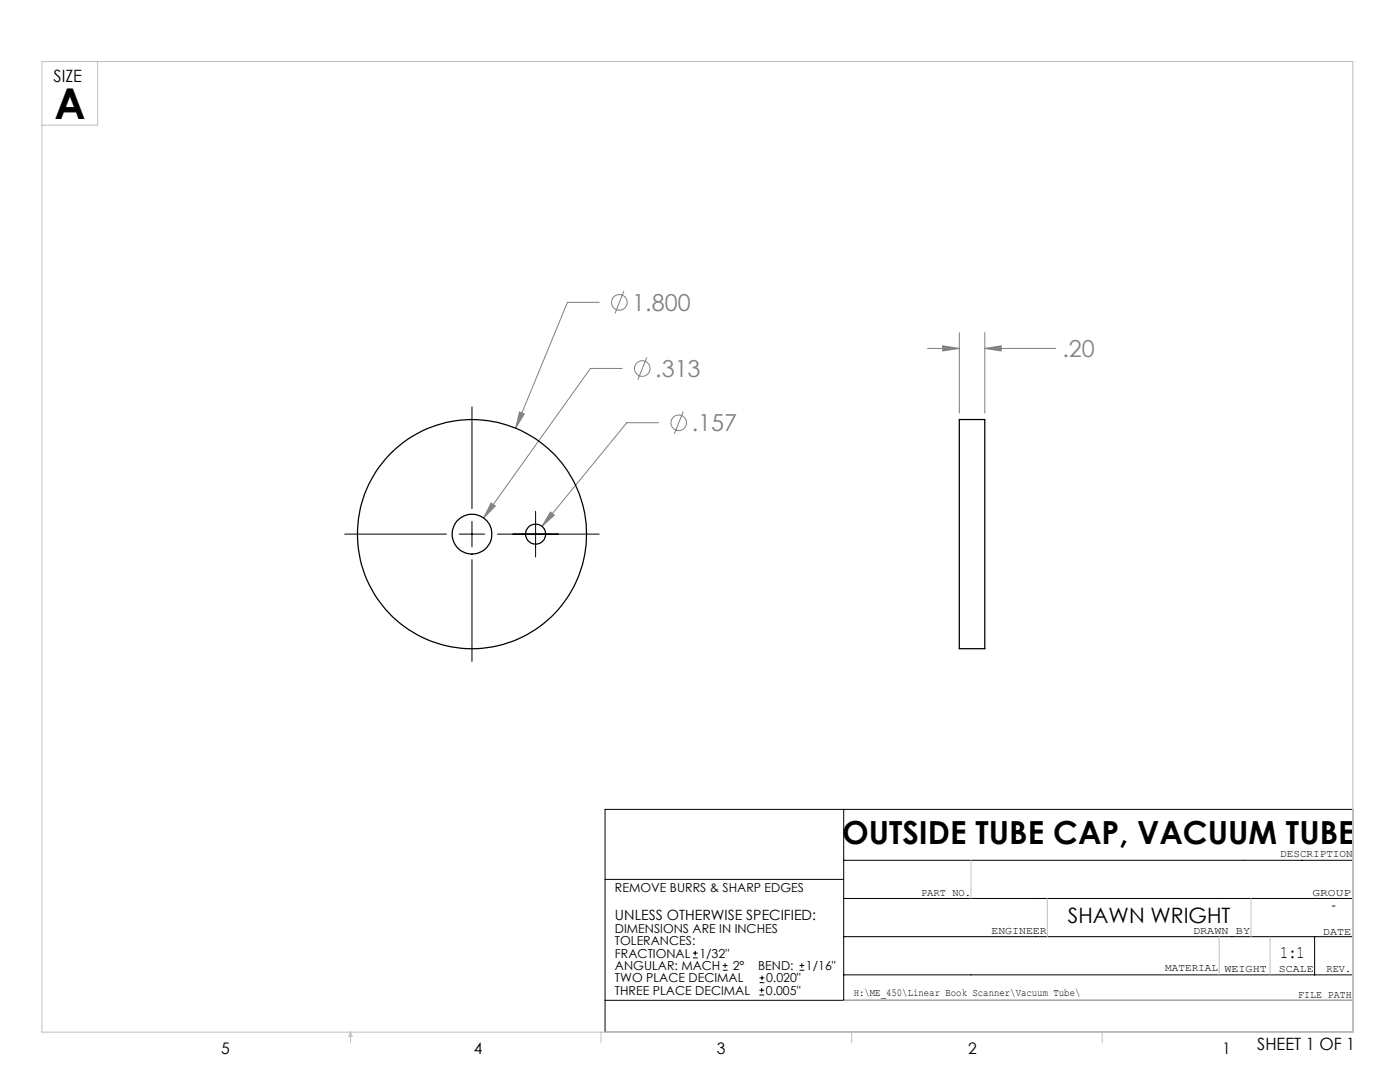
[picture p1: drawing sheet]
<svg xmlns="http://www.w3.org/2000/svg" width="279mm" height="216mm" viewBox="0 0 279 216" stroke-linecap="round" stroke-linejoin="round" font-family="sans-serif">
<g fill="none" stroke="#808080" stroke-width=".2">
<path d="M124.5 58.1l-1.8 4.4M119.6 60.3h-6.4l-10.3 25.1M124.2 73.5h-6.4l-21.3 29.9M129.1 71.3l-1.8 4.5M185.1 69.5h6.4M188.1 69l3.4 .5-3.4 .5zM191.5 66.4v16M196.5 69.5l3.3-.5v1zM196.5 66.4v16M196.5 69.5h14.2M103.7 82.2l.9 .4-1.7 2.8zM131.4 84.3h-6.3l-16.9 20.7"/>
<path d="M136.3 82.1l-1.7 4.5M98 100.4l.8 .6-2.3 2.4zM109.9 102.2l.7 .6-2.4 2.2z"/>
<circle cx="123.6" cy="60.3" r="1.56"/>
<circle cx="128.2" cy="73.5" r="1.55"/>
<circle cx="135.5" cy="84.4" r="1.56"/>
</g>
<g fill="none" stroke="#000" stroke-width=".2">
<path d="M94.2 81.2v20.3M68.8 106.6h20.3M91.7 106.6h5M94.2 104v5.1M94.2 111.7v20.3M99.3 106.6h20.3M106.9 102v9.1M120.8 161.5h149.2v44.5h-149.2zM120.8 175.5h47.6M168.4 179.3h101.6M168.4 161.5v38.1M168.4 171.7h101.6"/>
<path d="M120.8 199.6h149.2M138.3 191.1h.9M138.3 190.2h.9M138.7 189.7v.9M144.3 193.6h.9M144.3 192.7h.9M144.7 192.2v.9M151.6 198.5h.9M151.6 197.6h.9M151.6 196.1h.9M151.6 195.1h.9M152 197.1v.9"/>
<path d="M152.1 194.7v.9M159.6 193.6h.9M159.6 192.7h.9M160 192.2v.9M168.4 186.9h101.6M168.4 194.5h101.6M262.4 186.9v7.6"/>
</g>
<g fill="none" stroke="#c0c0c0" stroke-width=".2">
<path d="M8.4 12.3h261.6v193.7h-261.6zM19.5 12.3v12.7h-11.1M193.8 171.7v7.6M209 179.3v7.6M249.7 179.3v7.6M168.4 199.6h101.6M243.3 186.9v7.6M253.5 186.9v7.6M70 206v2.1M70 206l.3 .8h-.7zM119.9 206v2.1M170 206v2.1"/>
<path d="M220 206v2.1"/>
</g>
<path d="M103.7 82.2l-.8 3.2 1.7-2.8zM109.9 102.2l-1.7 2.8 2.4-2.2zM98 100.4l-1.5 3 2.3-2.4zM196.5 69.5l3.3-.5v1zM188.1 69l3.4 .5-3.4 .5z" fill="#808080"/>
<g fill="none" stroke="#000" stroke-width=".25">
<path d="M191.5 83.7h5v45.7h-5z"/>
<circle cx="94.2" cy="106.6" r="22.9"/>
<circle cx="94.2" cy="106.6" r="4"/>
<circle cx="106.9" cy="106.6" r="2"/>
</g>
<text font-size="8.5" x="10.9" y="23.8">A</text>
<text font-size="6.3" x="168" y="168.4">OUTSIDE TUBE CAP, VACUUM TUBE</text>
<g font-size="4.7" fill="#808080">
<text x="126.2" y="62">1.800</text>
<text x="212" y="71.3">.20</text>
<text x="130.8" y="75.2">.313</text>
<text x="138" y="86.1">.157</text>
</g>
<text font-size="4.2" x="213.1" y="184.3">SHAWN WRIGHT</text>
<text font-size="3.5" x="255.5" y="191.2">1:1</text>
<g font-size="3.4">
<text x="10.7" y="16.4">SIZE</text>
<text x="250.9" y="209.5">SHEET 1 OF 1</text>
</g>
<g font-size="3.2">
<text x="44.2" y="210.4">5</text>
<text x="94.6" y="210.3">4</text>
<text x="143.1" y="210.4">3</text>
<text x="193.2" y="210.3">2</text>
<text x="244" y="210.3">1</text>
</g>
<g font-size="2.8">
<text x="122.7" y="183.6">UNLESS OTHERWISE SPECIFIED:</text>
<text x="265.7" y="181.6">-</text>
</g>
<g font-size="2.5">
<text x="122.7" y="178">REMOVE BURRS &amp; SHARP EDGES</text>
<text x="122.7" y="186.2">DIMENSIONS ARE IN INCHES</text>
<text x="122.7" y="188.6">TOLERANCES:</text>
<text x="122.7" y="191.1">FRACTIONAL</text>
<text x="139.6" y="191.1">1/32&quot;</text>
<text x="122.7" y="193.6">ANGULAR: MACH</text>
<text x="122.7" y="196">TWO PLACE DECIMAL</text>
<text x="146.2" y="193.6">2°</text>
<text x="151.3" y="193.6">BEND:</text>
<text x="152.9" y="196">0.020&quot;</text>
<text x="160.8" y="193.6">1/16&quot;</text>
<text x="122.7" y="198.5">THREE PLACE DECIMAL</text>
<text x="152.8" y="198.5">0.005&quot;</text>
</g>
<g font-size="2.1">
<text x="255.5" y="171">DESCRIPTION</text>
<text x="183.8" y="178.8">PART NO.</text>
<text x="261.9" y="178.8">GROUP</text>
<text x="197.9" y="186.4">ENGINEER</text>
<text x="238.1" y="186.4">DRAWN BY</text>
<text x="264" y="186.5">DATE</text>
<text x="232.5" y="193.8">MATERIAL</text>
<text x="244.4" y="193.9">WEIGHT</text>
<text x="255.2" y="194">SCALE</text>
<text x="264.7" y="193.9">REV.</text>
<text x="170.4" y="198.7">H:\ME_450\Linear Book Scanner\Vacuum Tube\</text>
<text x="259.1" y="199.1">FILE PATH</text>
</g>
</svg>
